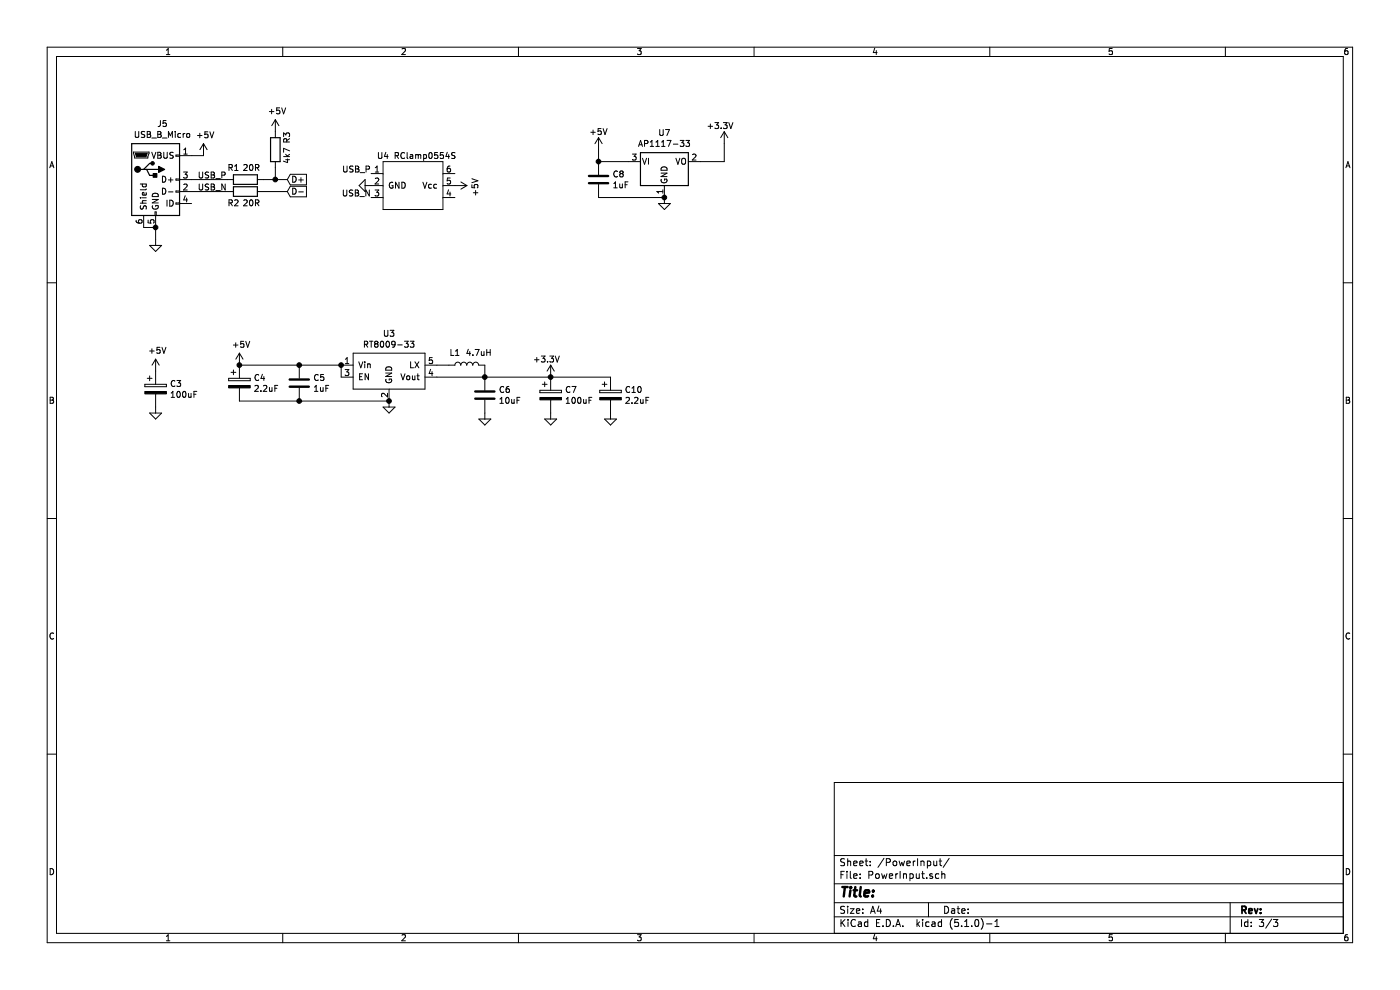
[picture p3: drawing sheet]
EESchema Schematic File Version 4
LIBS:button_v1-cache
EELAYER 29 0
EELAYER END
$Descr A4 11693 8268
encoding utf-8
Sheet 3 3
Title ""
Date ""
Rev ""
Comp ""
Comment1 ""
Comment2 ""
Comment3 ""
Comment4 ""
$EndDescr
$Comp
L Connector:USB_B_Micro J?
U 1 1
P 1300 1500
AR Path="/5D41A7E3" Ref="J?"  Part="1" 
AR Path="/5D1C99DD/5D41A7E3" Ref="J5"  Part="1" 
AR Path="/5D4A520B/5D41A7E3" Ref="J5"  Part="1" 
F 0 "J5" H 1357 1967 50  0000 C CNN
F 1 "USB_B_Micro" H 1357 1876 50  0000 C CNN
F 2 "Connector_USB:USB_Micro-B_Wuerth_629105150521" H 1450 1450 50  0001 C CNN
F 3 "~" H 1450 1450 50  0001 C CNN
	1    1300 1500
	1    0    0    -1  
$EndComp
$Comp
L Device:R R?
U 1 1
P 2050 1500
AR Path="/5D41A7E9" Ref="R?"  Part="1" 
AR Path="/5D1C99DD/5D41A7E9" Ref="R1"  Part="1" 
AR Path="/5D4A520B/5D41A7E9" Ref="R1"  Part="1" 
F 0 "R1" V 1950 1400 50  0000 C CNN
F 1 "20R" V 1950 1550 50  0000 C CNN
F 2 "Resistor_SMD:R_0805_2012Metric_Pad1.15x1.40mm_HandSolder" V 1980 1500 50  0001 C CNN
F 3 "~" H 2050 1500 50  0001 C CNN
	1    2050 1500
	0    1    1    0   
$EndComp
$Comp
L Device:R R?
U 1 1
P 2050 1600
AR Path="/5D41A7EF" Ref="R?"  Part="1" 
AR Path="/5D1C99DD/5D41A7EF" Ref="R2"  Part="1" 
AR Path="/5D4A520B/5D41A7EF" Ref="R2"  Part="1" 
F 0 "R2" V 1950 1500 50  0000 C CNN
F 1 "20R" V 1950 1650 50  0000 C CNN
F 2 "Resistor_SMD:R_0805_2012Metric_Pad1.15x1.40mm_HandSolder" V 1980 1600 50  0001 C CNN
F 3 "~" H 2050 1600 50  0001 C CNN
	1    2050 1600
	0    1    -1   0   
$EndComp
$Comp
L power:GND #PWR?
U 1 1
P 1300 2000
AR Path="/5D41A7F5" Ref="#PWR?"  Part="1" 
AR Path="/5D1C99DD/5D41A7F5" Ref="#PWR0107"  Part="1" 
AR Path="/5D4A520B/5D41A7F5" Ref="#PWR0105"  Part="1" 
F 0 "#PWR0105" H 1300 1750 50  0001 C CNN
F 1 "GND" H 1305 1827 50  0001 C CNN
F 2 "" H 1300 2000 50  0001 C CNN
F 3 "" H 1300 2000 50  0001 C CNN
	1    1300 2000
	1    0    0    -1  
$EndComp
Wire Wire Line
	1300 2000 1300 1900
Wire Wire Line
	1300 1900 1200 1900
Connection ~ 1300 1900
$Comp
L power:+5V #PWR?
U 1 1
P 1700 1300
AR Path="/5D41A7FE" Ref="#PWR?"  Part="1" 
AR Path="/5D1C99DD/5D41A7FE" Ref="#PWR0108"  Part="1" 
AR Path="/5D4A520B/5D41A7FE" Ref="#PWR0107"  Part="1" 
F 0 "#PWR0107" H 1700 1150 50  0001 C CNN
F 1 "+5V" H 1715 1473 50  0000 C CNN
F 2 "" H 1700 1300 50  0001 C CNN
F 3 "" H 1700 1300 50  0001 C CNN
	1    1700 1300
	1    0    0    -1  
$EndComp
Wire Wire Line
	1700 1300 1600 1300
Wire Wire Line
	2200 1600 2400 1600
Wire Wire Line
	2200 1500 2300 1500
$Comp
L Device:R R?
U 1 1
P 2300 1250
AR Path="/5D41A809" Ref="R?"  Part="1" 
AR Path="/5D1C99DD/5D41A809" Ref="R3"  Part="1" 
AR Path="/5D4A520B/5D41A809" Ref="R3"  Part="1" 
F 0 "R3" V 2200 1150 50  0000 C CNN
F 1 "4k7" V 2200 1300 50  0000 C CNN
F 2 "Resistor_SMD:R_0805_2012Metric_Pad1.15x1.40mm_HandSolder" V 2230 1250 50  0001 C CNN
F 3 "~" H 2300 1250 50  0001 C CNN
	1    2300 1250
	-1   0    0    1   
$EndComp
Wire Wire Line
	2300 1400 2300 1500
Connection ~ 2300 1500
Wire Wire Line
	2300 1500 2400 1500
$Comp
L power:+5V #PWR?
U 1 1
P 2300 1100
AR Path="/5D41A812" Ref="#PWR?"  Part="1" 
AR Path="/5D1C99DD/5D41A812" Ref="#PWR0109"  Part="1" 
AR Path="/5D4A520B/5D41A812" Ref="#PWR0108"  Part="1" 
F 0 "#PWR0108" H 2300 950 50  0001 C CNN
F 1 "+5V" H 2315 1273 50  0000 C CNN
F 2 "" H 2300 1100 50  0001 C CNN
F 3 "" H 2300 1100 50  0001 C CNN
	1    2300 1100
	1    0    0    -1  
$EndComp
Text Label 1650 1500 0    50   ~ 0
USB_P
Text Label 1650 1600 0    50   ~ 0
USB_N
Wire Wire Line
	1600 1500 1900 1500
Wire Wire Line
	1600 1600 1900 1600
Text GLabel 2400 1500 2    50   Input ~ 0
D+
Text GLabel 2400 1600 2    50   Input ~ 0
D-
$Comp
L brbuttonsystem:RClamp0554S U?
U 1 1
P 3200 1350
AR Path="/5D44DF17" Ref="U?"  Part="1" 
AR Path="/5D1C99DD/5D44DF17" Ref="U7"  Part="1" 
AR Path="/5D4A520B/5D44DF17" Ref="U4"  Part="1" 
F 0 "U4" H 3200 1400 50  0000 C CNN
F 1 "RClamp0554S" H 3550 1400 50  0000 C CNN
F 2 "Package_TO_SOT_SMD:SOT-23-6_Handsoldering" H 3200 1350 50  0001 C CNN
F 3 "" H 3200 1350 50  0001 C CNN
	1    3200 1350
	1    0    0    -1  
$EndComp
$Comp
L power:GND #PWR?
U 1 1
P 3100 1550
AR Path="/5D44DF1D" Ref="#PWR?"  Part="1" 
AR Path="/5D1C99DD/5D44DF1D" Ref="#PWR0110"  Part="1" 
AR Path="/5D4A520B/5D44DF1D" Ref="#PWR0109"  Part="1" 
F 0 "#PWR0109" H 3100 1300 50  0001 C CNN
F 1 "GND" H 3105 1377 50  0001 C CNN
F 2 "" H 3100 1550 50  0001 C CNN
F 3 "" H 3100 1550 50  0001 C CNN
	1    3100 1550
	0    1    1    0   
$EndComp
$Comp
L power:+5V #PWR?
U 1 1
P 3800 1550
AR Path="/5D44DF23" Ref="#PWR?"  Part="1" 
AR Path="/5D1C99DD/5D44DF23" Ref="#PWR0111"  Part="1" 
AR Path="/5D4A520B/5D44DF23" Ref="#PWR0110"  Part="1" 
F 0 "#PWR0110" H 3800 1400 50  0001 C CNN
F 1 "+5V" H 3815 1723 50  0000 C CNN
F 2 "" H 3800 1550 50  0001 C CNN
F 3 "" H 3800 1550 50  0001 C CNN
	1    3800 1550
	0    1    1    0   
$EndComp
Text Label 3100 1650 2    50   ~ 0
USB_N
Text Label 3100 1450 2    50   ~ 0
USB_P
$Comp
L Regulator_Linear:AP1117-33 U?
U 1 1
P 5550 1350
AR Path="/5D468D50" Ref="U?"  Part="1" 
AR Path="/5D1C99DD/5D468D50" Ref="U3"  Part="1" 
AR Path="/5D4A520B/5D468D50" Ref="U7"  Part="1" 
F 0 "U7" H 5550 1592 50  0000 C CNN
F 1 "AP1117-33" H 5550 1501 50  0000 C CNN
F 2 "Package_TO_SOT_SMD:SOT-223-3_TabPin2" H 5550 1550 50  0001 C CNN
F 3 "http://www.diodes.com/datasheets/AP1117.pdf" H 5650 1100 50  0001 C CNN
	1    5550 1350
	1    0    0    -1  
$EndComp
$Comp
L power:+5V #PWR?
U 1 1
P 5000 1250
AR Path="/5D468D56" Ref="#PWR?"  Part="1" 
AR Path="/5D1C99DD/5D468D56" Ref="#PWR0112"  Part="1" 
AR Path="/5D4A520B/5D468D56" Ref="#PWR0111"  Part="1" 
F 0 "#PWR0111" H 5000 1100 50  0001 C CNN
F 1 "+5V" H 5000 1400 50  0000 C CNN
F 2 "" H 5000 1250 50  0001 C CNN
F 3 "" H 5000 1250 50  0001 C CNN
	1    5000 1250
	1    0    0    -1  
$EndComp
$Comp
L power:GND #PWR?
U 1 1
P 5550 1650
AR Path="/5D468D5C" Ref="#PWR?"  Part="1" 
AR Path="/5D1C99DD/5D468D5C" Ref="#PWR0123"  Part="1" 
AR Path="/5D4A520B/5D468D5C" Ref="#PWR0112"  Part="1" 
F 0 "#PWR0112" H 5550 1400 50  0001 C CNN
F 1 "GND" H 5555 1477 50  0001 C CNN
F 2 "" H 5550 1650 50  0001 C CNN
F 3 "" H 5550 1650 50  0001 C CNN
	1    5550 1650
	1    0    0    -1  
$EndComp
$Comp
L power:+3.3V #PWR?
U 1 1
P 6050 1200
AR Path="/5D468D62" Ref="#PWR?"  Part="1" 
AR Path="/5D1C99DD/5D468D62" Ref="#PWR0124"  Part="1" 
AR Path="/5D4A520B/5D468D62" Ref="#PWR0123"  Part="1" 
F 0 "#PWR0123" H 6050 1050 50  0001 C CNN
F 1 "+3.3V" H 5900 1350 50  0000 L CNN
F 2 "" H 6050 1200 50  0001 C CNN
F 3 "" H 6050 1200 50  0001 C CNN
	1    6050 1200
	1    0    0    -1  
$EndComp
$Comp
L Device:C C?
U 1 1
P 5000 1500
AR Path="/5D468D68" Ref="C?"  Part="1" 
AR Path="/5D1C99DD/5D468D68" Ref="C7"  Part="1" 
AR Path="/5D4A520B/5D468D68" Ref="C8"  Part="1" 
F 0 "C8" H 5115 1546 50  0000 L CNN
F 1 "1uF" H 5115 1455 50  0000 L CNN
F 2 "Capacitor_SMD:C_0805_2012Metric_Pad1.15x1.40mm_HandSolder" H 5038 1350 50  0001 C CNN
F 3 "~" H 5000 1500 50  0001 C CNN
	1    5000 1500
	1    0    0    -1  
$EndComp
Wire Wire Line
	5250 1350 5000 1350
Wire Wire Line
	5000 1250 5000 1350
Connection ~ 5000 1350
Wire Wire Line
	5000 1650 5550 1650
Connection ~ 5550 1650
Wire Wire Line
	5850 1350 6050 1350
Wire Wire Line
	6050 1350 6050 1200
$Comp
L brbuttonsystem:RT8009-33 U?
U 1 1
P 2950 2950
AR Path="/5D48B29B" Ref="U?"  Part="1" 
AR Path="/5D1C99DD/5D48B29B" Ref="U4"  Part="1" 
AR Path="/5D4A520B/5D48B29B" Ref="U3"  Part="1" 
F 0 "U3" H 3250 3115 50  0000 C CNN
F 1 "RT8009-33" H 3250 3024 50  0000 C CNN
F 2 "Package_TO_SOT_SMD:SOT-23-5_HandSoldering" H 2950 2950 50  0001 C CNN
F 3 "" H 2950 2950 50  0001 C CNN
	1    2950 2950
	1    0    0    -1  
$EndComp
$Comp
L Device:L L?
U 1 1
P 3900 3050
AR Path="/5D48B2A1" Ref="L?"  Part="1" 
AR Path="/5D1C99DD/5D48B2A1" Ref="L1"  Part="1" 
AR Path="/5D4A520B/5D48B2A1" Ref="L1"  Part="1" 
F 0 "L1" V 4000 3150 50  0000 C CNN
F 1 "4.7uH" V 4000 2950 50  0000 C CNN
F 2 "Inductor_SMD:L_0805_2012Metric_Pad1.15x1.40mm_HandSolder" H 3900 3050 50  0001 C CNN
F 3 "~" H 3900 3050 50  0001 C CNN
	1    3900 3050
	0    -1   -1   0   
$EndComp
Wire Wire Line
	3650 3050 3750 3050
Wire Wire Line
	3650 3150 4050 3150
Wire Wire Line
	4050 3150 4050 3050
Connection ~ 4050 3150
$Comp
L power:GND #PWR?
U 1 1
P 3250 3350
AR Path="/5D48B2AB" Ref="#PWR?"  Part="1" 
AR Path="/5D1C99DD/5D48B2AB" Ref="#PWR0105"  Part="1" 
AR Path="/5D4A520B/5D48B2AB" Ref="#PWR0124"  Part="1" 
F 0 "#PWR0124" H 3250 3100 50  0001 C CNN
F 1 "GND" H 3255 3177 50  0001 C CNN
F 2 "" H 3250 3350 50  0001 C CNN
F 3 "" H 3250 3350 50  0001 C CNN
	1    3250 3350
	1    0    0    -1  
$EndComp
$Comp
L Device:C C?
U 1 1
P 2500 3200
AR Path="/5D48B2B1" Ref="C?"  Part="1" 
AR Path="/5D1C99DD/5D48B2B1" Ref="C5"  Part="1" 
AR Path="/5D4A520B/5D48B2B1" Ref="C5"  Part="1" 
F 0 "C5" H 2615 3246 50  0000 L CNN
F 1 "1uF" H 2615 3155 50  0000 L CNN
F 2 "Capacitor_SMD:C_0805_2012Metric_Pad1.15x1.40mm_HandSolder" H 2538 3050 50  0001 C CNN
F 3 "~" H 2500 3200 50  0001 C CNN
	1    2500 3200
	1    0    0    -1  
$EndComp
$Comp
L Device:CP C?
U 1 1
P 1300 3250
AR Path="/5D48B2B7" Ref="C?"  Part="1" 
AR Path="/5D1C99DD/5D48B2B7" Ref="C3"  Part="1" 
AR Path="/5D4A520B/5D48B2B7" Ref="C3"  Part="1" 
F 0 "C3" H 1418 3296 50  0000 L CNN
F 1 "100uF" H 1418 3205 50  0000 L CNN
F 2 "Capacitor_SMD:C_Elec_6.3x7.7" H 1338 3100 50  0001 C CNN
F 3 "~" H 1300 3250 50  0001 C CNN
	1    1300 3250
	1    0    0    -1  
$EndComp
Wire Wire Line
	2850 3050 2500 3050
Connection ~ 2500 3050
Wire Wire Line
	2500 3050 2000 3050
Wire Wire Line
	2500 3350 2000 3350
Wire Wire Line
	2850 3150 2850 3050
Connection ~ 2850 3050
Wire Wire Line
	2500 3350 3250 3350
Connection ~ 2500 3350
Connection ~ 3250 3350
$Comp
L power:+5V #PWR?
U 1 1
P 1300 3100
AR Path="/5D48B2C6" Ref="#PWR?"  Part="1" 
AR Path="/5D1C99DD/5D48B2C6" Ref="#PWR0125"  Part="1" 
AR Path="/5D4A520B/5D48B2C6" Ref="#PWR0125"  Part="1" 
F 0 "#PWR0125" H 1300 2950 50  0001 C CNN
F 1 "+5V" H 1315 3273 50  0000 C CNN
F 2 "" H 1300 3100 50  0001 C CNN
F 3 "" H 1300 3100 50  0001 C CNN
	1    1300 3100
	1    0    0    -1  
$EndComp
$Comp
L power:GND #PWR?
U 1 1
P 1300 3400
AR Path="/5D48B2CC" Ref="#PWR?"  Part="1" 
AR Path="/5D1C99DD/5D48B2CC" Ref="#PWR0126"  Part="1" 
AR Path="/5D4A520B/5D48B2CC" Ref="#PWR0126"  Part="1" 
F 0 "#PWR0126" H 1300 3150 50  0001 C CNN
F 1 "GND" H 1305 3227 50  0001 C CNN
F 2 "" H 1300 3400 50  0001 C CNN
F 3 "" H 1300 3400 50  0001 C CNN
	1    1300 3400
	1    0    0    -1  
$EndComp
$Comp
L Device:CP C?
U 1 1
P 2000 3200
AR Path="/5D48B2D2" Ref="C?"  Part="1" 
AR Path="/5D1C99DD/5D48B2D2" Ref="C4"  Part="1" 
AR Path="/5D4A520B/5D48B2D2" Ref="C4"  Part="1" 
F 0 "C4" H 2118 3246 50  0000 L CNN
F 1 "2.2uF" H 2118 3155 50  0000 L CNN
F 2 "Capacitor_Tantalum_SMD:CP_EIA-3216-18_Kemet-A_Pad1.58x1.35mm_HandSolder" H 2038 3050 50  0001 C CNN
F 3 "~" H 2000 3200 50  0001 C CNN
	1    2000 3200
	1    0    0    -1  
$EndComp
$Comp
L power:+5V #PWR?
U 1 1
P 2000 3050
AR Path="/5D48B2D8" Ref="#PWR?"  Part="1" 
AR Path="/5D1C99DD/5D48B2D8" Ref="#PWR0127"  Part="1" 
AR Path="/5D4A520B/5D48B2D8" Ref="#PWR0127"  Part="1" 
F 0 "#PWR0127" H 2000 2900 50  0001 C CNN
F 1 "+5V" H 2015 3223 50  0000 C CNN
F 2 "" H 2000 3050 50  0001 C CNN
F 3 "" H 2000 3050 50  0001 C CNN
	1    2000 3050
	1    0    0    -1  
$EndComp
Connection ~ 2000 3050
$Comp
L Device:C C?
U 1 1
P 4050 3300
AR Path="/5D48B2DF" Ref="C?"  Part="1" 
AR Path="/5D1C99DD/5D48B2DF" Ref="C6"  Part="1" 
AR Path="/5D4A520B/5D48B2DF" Ref="C6"  Part="1" 
F 0 "C6" H 4165 3346 50  0000 L CNN
F 1 "10uF" H 4165 3255 50  0000 L CNN
F 2 "Capacitor_SMD:C_0805_2012Metric_Pad1.15x1.40mm_HandSolder" H 4088 3150 50  0001 C CNN
F 3 "~" H 4050 3300 50  0001 C CNN
	1    4050 3300
	1    0    0    -1  
$EndComp
$Comp
L power:GND #PWR?
U 1 1
P 4050 3450
AR Path="/5D48B2E5" Ref="#PWR?"  Part="1" 
AR Path="/5D1C99DD/5D48B2E5" Ref="#PWR0128"  Part="1" 
AR Path="/5D4A520B/5D48B2E5" Ref="#PWR0128"  Part="1" 
F 0 "#PWR0128" H 4050 3200 50  0001 C CNN
F 1 "GND" H 4055 3277 50  0001 C CNN
F 2 "" H 4050 3450 50  0001 C CNN
F 3 "" H 4050 3450 50  0001 C CNN
	1    4050 3450
	1    0    0    -1  
$EndComp
$Comp
L Device:CP C?
U 1 1
P 4600 3300
AR Path="/5D48B2EB" Ref="C?"  Part="1" 
AR Path="/5D1C99DD/5D48B2EB" Ref="C8"  Part="1" 
AR Path="/5D4A520B/5D48B2EB" Ref="C7"  Part="1" 
F 0 "C7" H 4718 3346 50  0000 L CNN
F 1 "100uF" H 4718 3255 50  0000 L CNN
F 2 "Capacitor_SMD:C_Elec_6.3x7.7" H 4638 3150 50  0001 C CNN
F 3 "~" H 4600 3300 50  0001 C CNN
	1    4600 3300
	1    0    0    -1  
$EndComp
$Comp
L power:+3.3V #PWR?
U 1 1
P 4600 3150
AR Path="/5D48B2F1" Ref="#PWR?"  Part="1" 
AR Path="/5D1C99DD/5D48B2F1" Ref="#PWR0129"  Part="1" 
AR Path="/5D4A520B/5D48B2F1" Ref="#PWR0129"  Part="1" 
F 0 "#PWR0129" H 4600 3000 50  0001 C CNN
F 1 "+3.3V" H 4450 3300 50  0000 L CNN
F 2 "" H 4600 3150 50  0001 C CNN
F 3 "" H 4600 3150 50  0001 C CNN
	1    4600 3150
	1    0    0    -1  
$EndComp
$Comp
L power:GND #PWR?
U 1 1
P 4600 3450
AR Path="/5D48B2F7" Ref="#PWR?"  Part="1" 
AR Path="/5D1C99DD/5D48B2F7" Ref="#PWR0130"  Part="1" 
AR Path="/5D4A520B/5D48B2F7" Ref="#PWR0130"  Part="1" 
F 0 "#PWR0130" H 4600 3200 50  0001 C CNN
F 1 "GND" H 4605 3277 50  0001 C CNN
F 2 "" H 4600 3450 50  0001 C CNN
F 3 "" H 4600 3450 50  0001 C CNN
	1    4600 3450
	1    0    0    -1  
$EndComp
Wire Wire Line
	4050 3150 4600 3150
Connection ~ 4600 3150
$Comp
L Device:CP C?
U 1 1
P 5100 3300
AR Path="/5D48B2FF" Ref="C?"  Part="1" 
AR Path="/5D1C99DD/5D48B2FF" Ref="C10"  Part="1" 
AR Path="/5D4A520B/5D48B2FF" Ref="C10"  Part="1" 
F 0 "C10" H 5218 3346 50  0000 L CNN
F 1 "2.2uF" H 5218 3255 50  0000 L CNN
F 2 "Capacitor_Tantalum_SMD:CP_EIA-3216-18_Kemet-A_Pad1.58x1.35mm_HandSolder" H 5138 3150 50  0001 C CNN
F 3 "~" H 5100 3300 50  0001 C CNN
	1    5100 3300
	1    0    0    -1  
$EndComp
Wire Wire Line
	4600 3150 5100 3150
$Comp
L power:GND #PWR?
U 1 1
P 5100 3450
AR Path="/5D48B306" Ref="#PWR?"  Part="1" 
AR Path="/5D1C99DD/5D48B306" Ref="#PWR0131"  Part="1" 
AR Path="/5D4A520B/5D48B306" Ref="#PWR0131"  Part="1" 
F 0 "#PWR0131" H 5100 3200 50  0001 C CNN
F 1 "GND" H 5105 3277 50  0001 C CNN
F 2 "" H 5100 3450 50  0001 C CNN
F 3 "" H 5100 3450 50  0001 C CNN
	1    5100 3450
	1    0    0    -1  
$EndComp
$EndSCHEMATC
